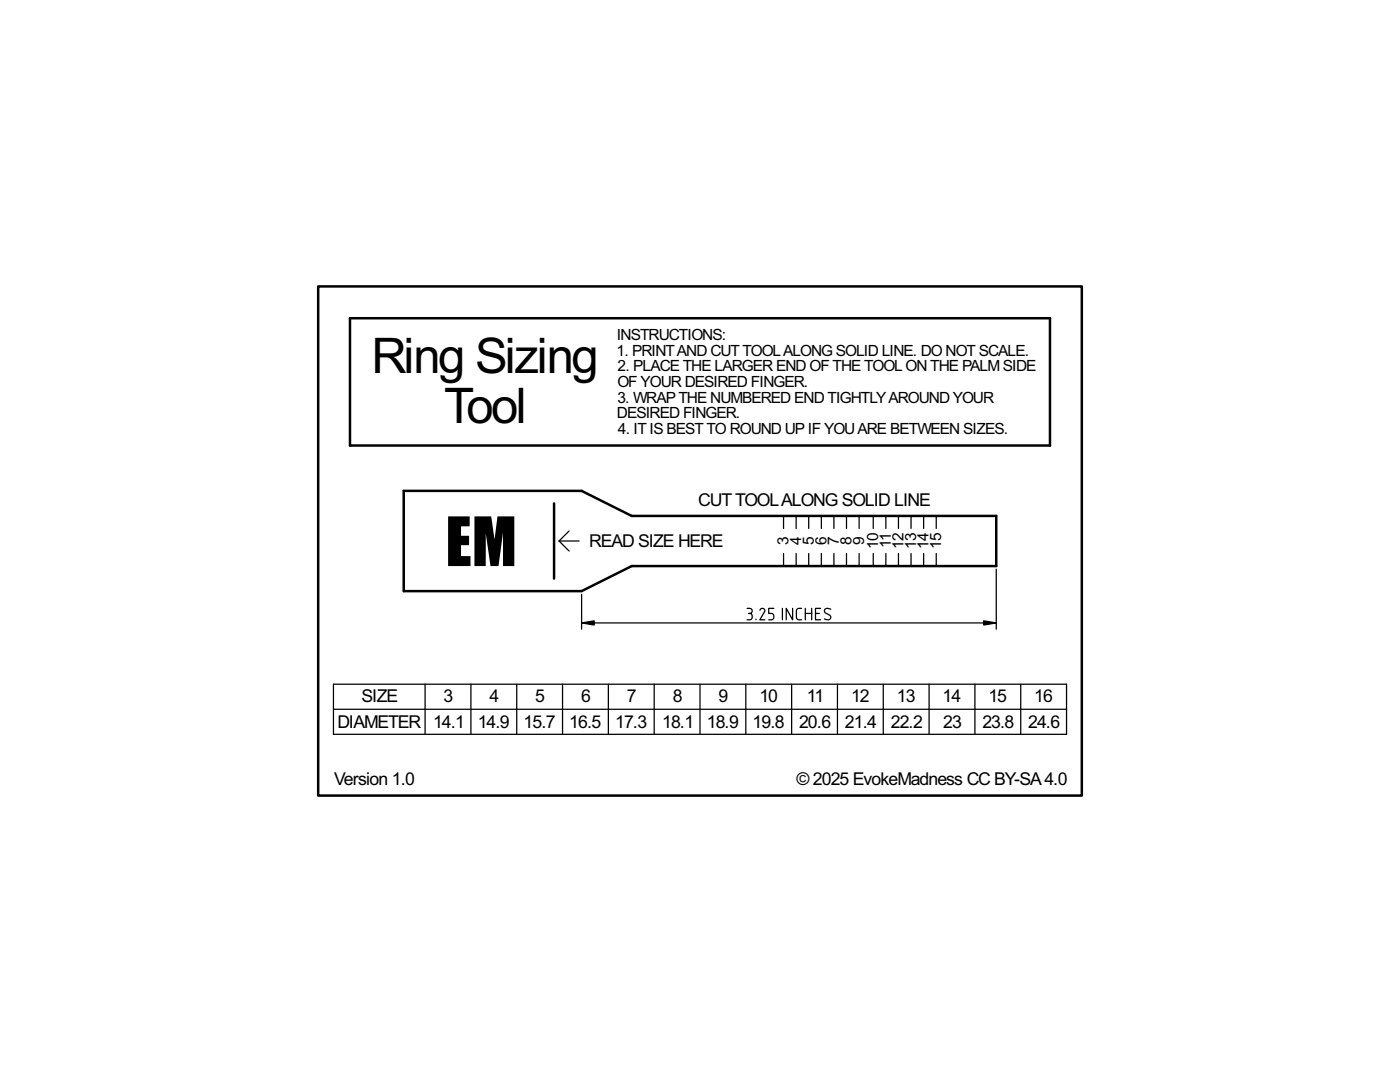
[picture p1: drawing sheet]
<svg xmlns="http://www.w3.org/2000/svg" width="279mm" height="216mm" viewBox="0 0 279 216" stroke-linecap="round" stroke-linejoin="round" font-family="sans-serif">
<path d="M63.5 57.2h152.4v101.6h-152.4zM69.8 63.5h139.7v25.4h-139.7zM80.6 98h35.5l10 5h72.7v10h-72.7l-10 5h-35.5zM110.6 100.5v15" fill="none" stroke="#000" stroke-width=".5"/>
<g fill="none" stroke="#000" stroke-width=".25">
<path d="M111.6 108h4M111.6 108l2 2M113.6 106l-2 2M116.1 118.6v7M156.4 103v2.5M156.4 110.5v2.5M158.9 103v2.5M158.9 110.5v2.5M161.4 103v2.5M161.4 110.5v2.5M163.9 103v2.5M163.9 110.5v2.5"/>
<path d="M166.4 103v2.5M166.4 110.5v2.5M168.9 103v2.5M168.9 110.5v2.5M171.5 103v2.5M171.5 110.5v2.5M174.3 103v2.5M174.3 110.5v2.5M176.8 103v2.5M176.8 110.5v2.5M179.3 103v2.5M179.3 110.5v2.5"/>
<path d="M181.8 103v2.5M181.8 110.5v2.5M184.3 103v2.5M184.3 110.5v2.5M186.8 103v2.5M186.8 110.5v2.5M198.8 113.6v12M66.5 136.5h146.4v10h-146.4zM84.8 136.5v10M94 136.5v10M103.1 136.5v10M112.3 136.5v10"/>
<path d="M116.1 124.3h82.7M121.4 136.5v10M130.6 136.5v10M139.7 136.5v10M148.8 136.5v10M149.1 121.4h.7l.3 .5-.1 .4-.4 .1 .5 .3v.7l-.3 .3h-.7M149.4 122.4h.2M150.9 123.5v.2M151.7 121.8l.1-.3 .4-.1 .3 .2 .2 .3-1.1 1.8h1.1M154.4 121.4h-1v1l.8 .1 .2 .4v.4l-.2 .3-.8 .1M156.1 121.4v2.3M158 136.5v10"/>
<path d="M158.2 121.4v2.3l-1.3-2.3v2.3M160 121.4h-.8l-.3 .5 .1 1.5 .3 .3h.7M160.7 122.4h1.3M160.7 121.4v2.3M162 121.4v2.3M162.8 122.4h.7M163.8 121.4h-1v2.3h1M165.8 121.6a.75 .75 0 0 0-1.3 .2l.2 .5 .9 .5 .2 .4a.52 .52 0 0 1-.6 .5l-.7-.2M167.1 136.5v10M176.3 136.5v10M185.4 136.5v10M194.6 136.5v10"/>
<path d="M203.7 136.5v10M66.5 141.5h146.4"/>
</g>
<path d="M116.1 124.3l2.5-.4v.8zM196.3 123.9l2.5 .4-2.5 .4z" fill="#000"/>
<path d="M116.1 124.3l2.5-.4v.8zM196.3 123.9l2.5 .4-2.5 .4z" fill="#000" stroke="#000" stroke-width=".25"/>
<text font-size="12.6" x="88.9" y="112.9">EM</text>
<g font-size="8.9">
<text x="74.1" y="74.4">Ring Sizing</text>
<text x="88.7" y="84.3">Tool</text>
</g>
<g font-size="3.2">
<text x="139.4" y="100.9">CUT TOOLALONG SOLID LINE</text>
<text x="117.6" y="109.1">READ SIZE HERE</text>
<text x="72.2" y="140.2">SIZE</text>
<text x="88.5" y="140.2">3</text>
<text x="97.7" y="140.2">4</text>
<text x="106.8" y="140.2">5</text>
<text x="116" y="140.2">6</text>
<text x="125.1" y="140.2">7</text>
<text x="134.2" y="140.2">8</text>
<text x="143.4" y="140.2">9</text>
<text x="151.5" y="140.2">10</text>
<text x="161" y="140.2">11</text>
<text x="169.8" y="140.2">12</text>
<text x="179" y="140.2">13</text>
<text x="188.1" y="140.2">14</text>
<text x="197.3" y="140.2">15</text>
<text x="206.4" y="140.2">16</text>
<text x="67.3" y="145.2">DIAMETER</text>
<text x="86.4" y="145.2">14.1</text>
<text x="95.3" y="145.2">14.9</text>
<text x="104.5" y="145.2">15.7</text>
<text x="113.6" y="145.2">16.5</text>
<text x="122.8" y="145.2">17.3</text>
<text x="132.1" y="145.2">18.1</text>
<text x="141.1" y="145.2">18.9</text>
<text x="150.2" y="145.2">19.8</text>
<text x="159.5" y="145.2">20.6</text>
<text x="168.6" y="145.2">21.4</text>
<text x="177.8" y="145.2">22.2</text>
<text x="188.2" y="145.2">23</text>
<text x="196.1" y="145.2">23.8</text>
<text x="205.2" y="145.2">24.6</text>
<text x="66.7" y="156.7">Version 1.0</text>
<text x="159" y="156.7">© 2025 EvokeMadness CC BY-SA4.0</text>
</g>
<g font-size="2.8">
<text x="123" y="71">1. PRINTAND CUT TOOLALONG SOLID LINE. DO NOT SCALE.</text>
<text x="123.1" y="67.8">INSTRUCTIONS:</text>
<text x="123.2" y="77.2">OF YOUR DESIRED FINGER.</text>
<text x="123.3" y="74.1">2. PLACE THE LARGER END OF THE TOOL ON THE PALM SIDE</text>
<text x="123.1" y="83.4">DESIRED FINGER.</text>
<text x="123.2" y="80.3">3. WRAP THE NUMBERED END TIGHTLYAROUND YOUR</text>
<text x="123.3" y="86.6">4. IT IS BEST TO ROUND UP IF YOUARE BETWEEN SIZES.</text>
<text x="157.4" y="108.7" transform="rotate(-90 157.4 108.7)">3</text>
<text x="159.9" y="108.7" transform="rotate(-90 159.9 108.7)">4</text>
<text x="162.4" y="108.7" transform="rotate(-90 162.4 108.7)">5</text>
<text x="164.9" y="108.7" transform="rotate(-90 164.9 108.7)">6</text>
<text x="167.4" y="108.7" transform="rotate(-90 167.4 108.7)">7</text>
<text x="169.9" y="108.7" transform="rotate(-90 169.9 108.7)">8</text>
<text x="172.5" y="108.7" transform="rotate(-90 172.5 108.7)">9</text>
<text x="175.3" y="109.6" transform="rotate(-90 175.3 109.6)">10</text>
<text x="177.8" y="109.3" transform="rotate(-90 177.8 109.3)">11</text>
<text x="180.3" y="109.6" transform="rotate(-90 180.3 109.6)">12</text>
<text x="182.8" y="109.6" transform="rotate(-90 182.8 109.6)">13</text>
<text x="185.3" y="109.6" transform="rotate(-90 185.3 109.6)">14</text>
<text x="187.8" y="109.6" transform="rotate(-90 187.8 109.6)">15</text>
</g>
</svg>
